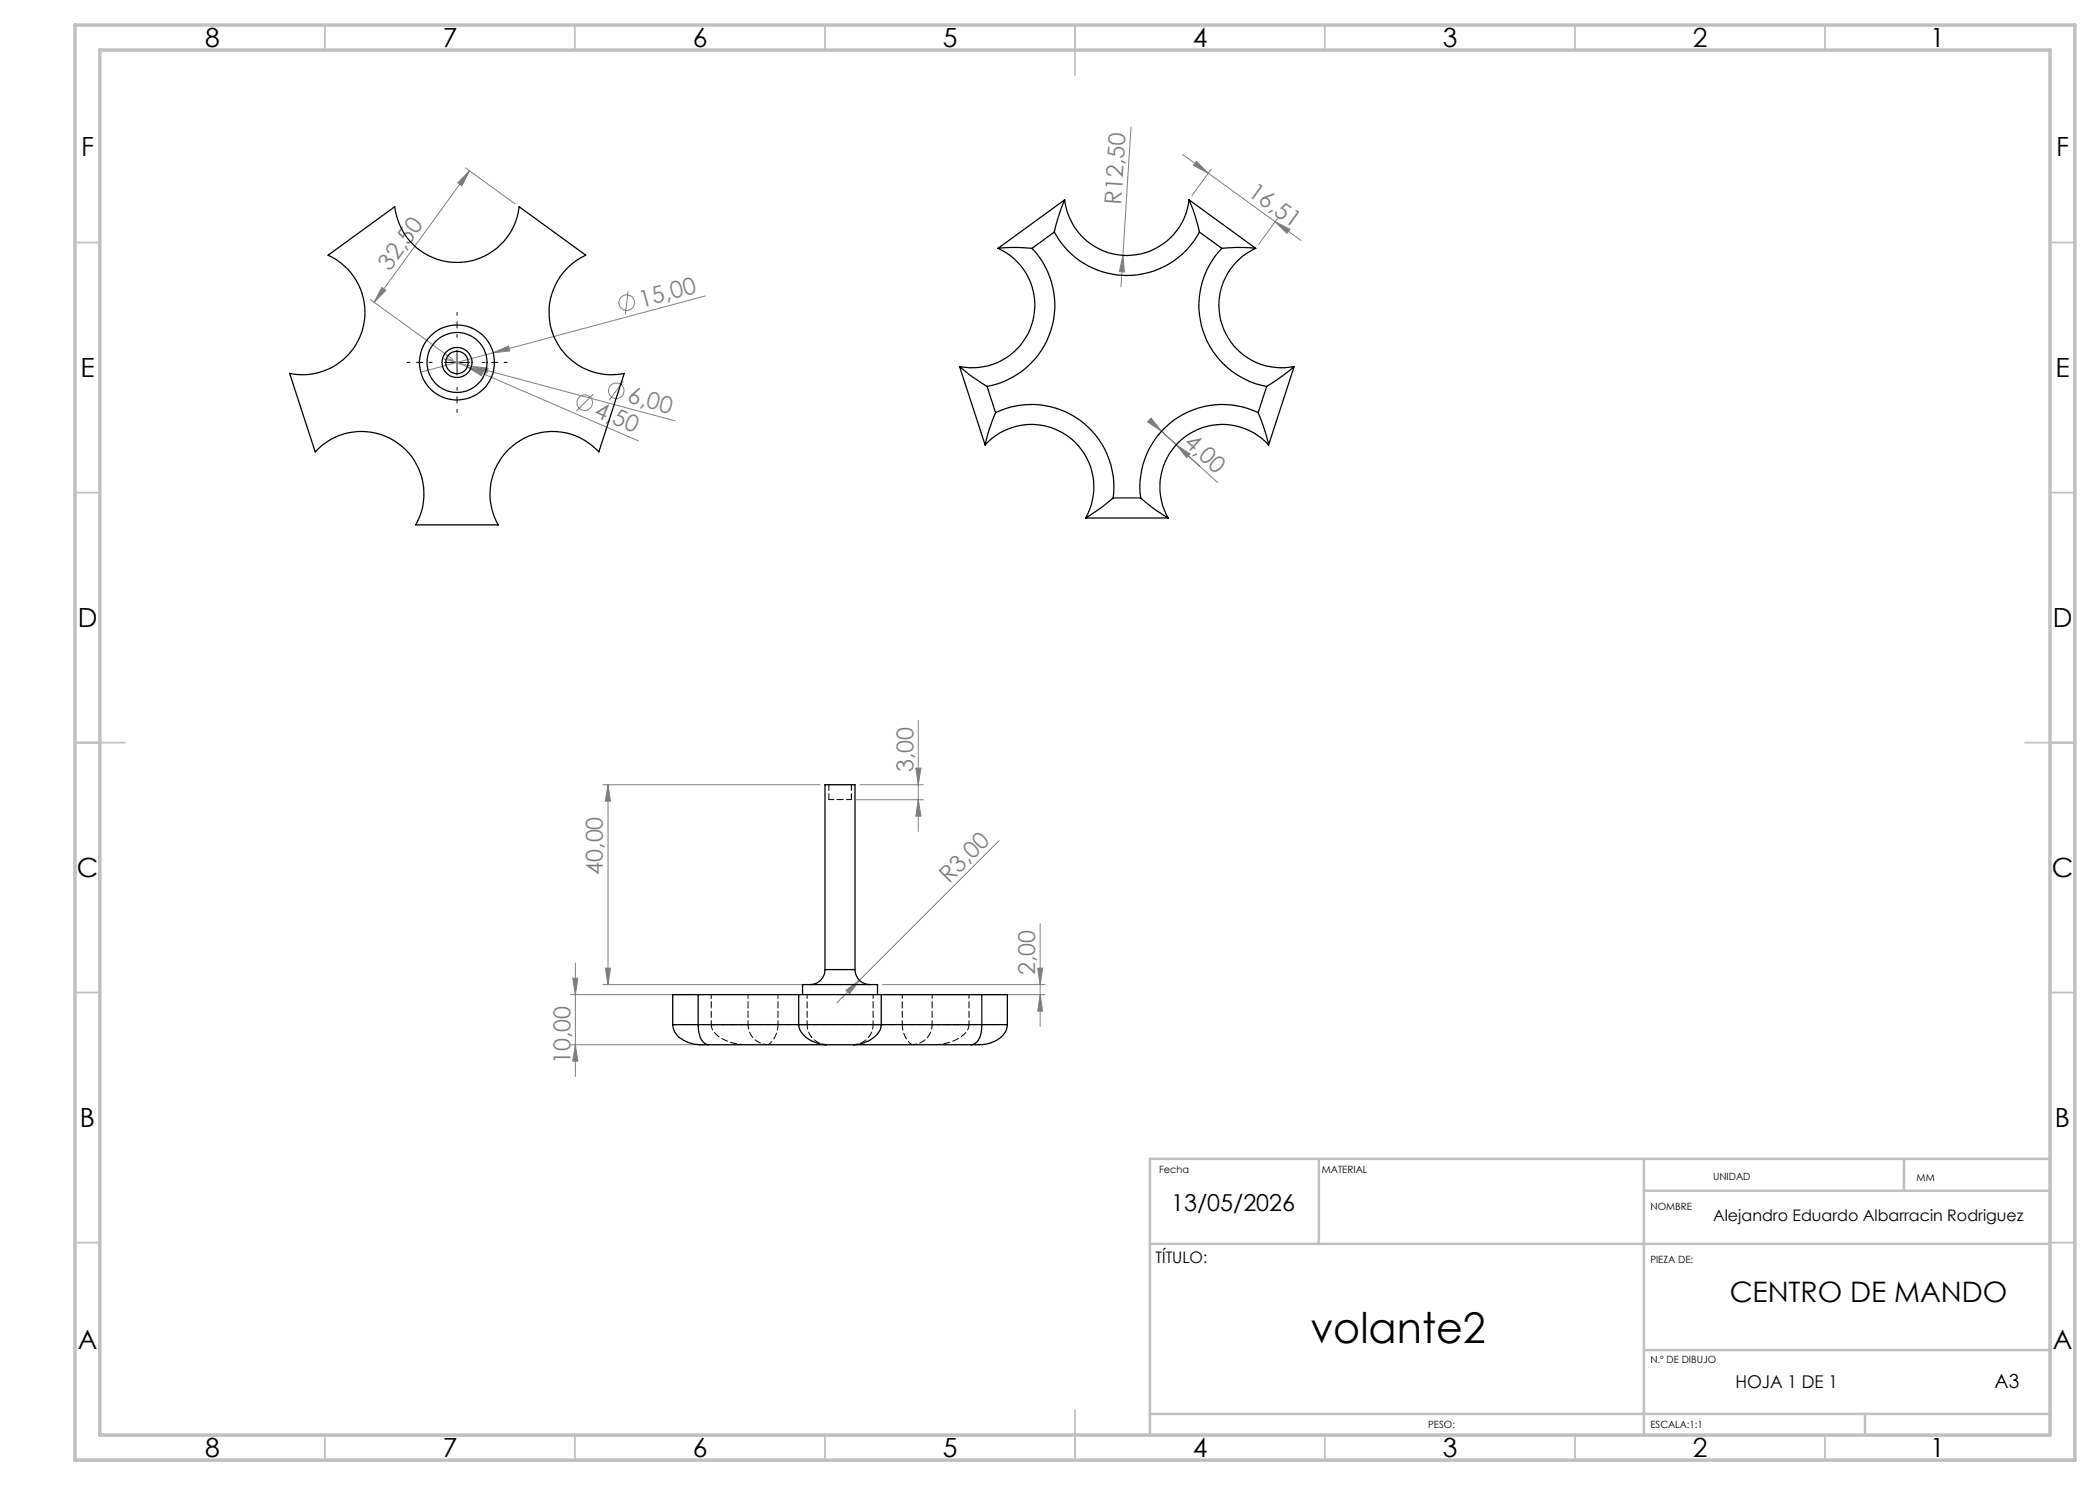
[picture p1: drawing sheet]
<svg xmlns="http://www.w3.org/2000/svg" width="420mm" height="297mm" viewBox="0 0 420 297" stroke-linecap="round" stroke-linejoin="round" font-family="sans-serif">
<g fill="none" stroke="#808080" stroke-width=".2">
<path d="M93.1 33.6l9.9 7.2M93.9 34.1l-19.1 26.4M93.9 34.1l-1.5 3-.8-.6zM226.2 25.4l-2 32M236.5 30.9l5.2 3.7M239.3 32.3l2.4 2.3-3-1.5zM241.7 34.6l18.5 13.5M242.3 33.8l-3.9 5.4M74 59.9l16.6 12M76.3 57.5l.9 .6-2.4 2.4zM125.6 58.2l-.5 4.7M141 59.2l-56.9 15.2"/>
<path d="M224.6 51.1l.3 3.3-1-.1zM255 44.3l3 1.6-.6 .8zM255.6 43.5l-3.9 5.4M88.5 71.7l5.8 1.6M89.3 71.6l4.2 1.8M93.5 73.4l3.2 .8-.4 1zM93.5 73.4l34.2 14.8M94.3 73.3l3.3 .3-.2 1zM94.3 73.3l40.7 10.9M98.6 70.6l3.1-1.4 .3 1zM118.6 78.8l-3.3 3.4M124.7 76.2l-2.9 3.9"/>
<path d="M230.2 83.6l2.1 2.7-2.8-1.9zM231.6 87h.1M232.3 86.3l11.2 10.2M234.6 89.7h.1M235.3 89l2.7 1.8-.7 .7zM120.6 156.9h43.4M121.6 156.9l.5 3.3h-1zM121.6 156.9v40M171.2 159.9h13.5M172 156.9h12.7M183.2 153.6h1l-.5 3.3zM183.7 159.9l.5 3.3h-1z"/>
<path d="M183.7 144.1v22.2M199.8 168.1l-27.9 28M114.1 198.9h24.5M114.5 195.6h1.1l-.5 3.3zM115.1 192.6v22.7M120.6 196.9h40.4M121.1 193.6h1l-.5 3.3zM169.2 198l2.7-1.9-2 2.7zM171.9 196.1l-4.5 4.5M176.5 196.9h32.5M177.3 198.9h31.7M207.5 193.6h1l-.5 3.3z"/>
<path d="M208 198.9l.5 3.3h-1zM208 184.7v20.6M114.1 208.9h26.7M115.1 208.9l.5 3.3h-1.1z"/>
<circle cx="123.2" cy="78.2" r="1.56"/>
<circle cx="125.4" cy="60.5" r="1.57"/>
<circle cx="116.9" cy="80.5" r="1.54"/>
</g>
<path d="M86.4 72.5h-5M91.4 67.5v-5M91.4 77.5v5M96.4 72.5h5" fill="none" stroke="#000" stroke-width=".2" stroke-dasharray="15.2 1.3 1.3 1.3" stroke-dashoffset="14.6"/>
<path d="M88.9 72.5h5M91.4 70v5" fill="none" stroke="#000" stroke-width=".2"/>
<g fill="none" stroke="#c0c0c0" stroke-width=".35">
<path d="M65 5v5M115 5v5M165 5v5M215 5v10M265 5v5M315 5v5M365 5v5M15 48.5h5M410 48.5h5M15 98.5h5M410 98.5h5M15 148.5h10"/>
<path d="M405 148.5h10M15 198.5h5M410 198.5h5M15 248.5h5M410 248.5h5M65 287v5M115 287v5M165 287v5M215 282v10M265 287v5M315 287v5M365 287v5"/>
</g>
<path d="M263.8 231.8v17M328.8 231.8v55.2M328.8 238.2h81.2M380.8 231.8v6.4M410 231.8h-180v55.2M230 248.8h180M328.8 270h81.2M230 282.8h180M373 282.8v4.2" fill="none" stroke="#c0c0c0" stroke-width=".5"/>
<path d="M15 5h400v287h-400zM20 10h390v277h-390z" fill="none" stroke="#c0c0c0" stroke-width=".7"/>
<g fill="#808080">
<path d="M98.6 70.6l3.1-1.4 .3 1z"/>
<path d="M169.2 198l2.7-1.9-2 2.7z"/>
<path d="M224.6 51.1l.3 3.3-1-.1z"/>
<path d="M93.5 73.4l3.2 .8-.4 1z"/>
<path d="M94.3 73.3l3.3 .3-.2 1z"/>
<path d="M230.2 83.6l2.1 2.7-2.8-1.9zM235.3 89l2.7 1.8-.7 .7z"/>
<path d="M93.9 34.1l-1.5 3-.8-.6zM76.3 57.5l.9 .6-2.4 2.4z"/>
<path d="M183.2 153.6h1l-.5 3.3zM183.7 159.9l.5 3.3h-1zM121.6 156.9l.5 3.3h-1zM121.1 193.6h1l-.5 3.3zM207.5 193.6h1l-.5 3.3zM208 198.9l.5 3.3h-1z"/>
<path d="M114.5 195.6h1.1l-.5 3.3zM115.1 208.9l.5 3.3h-1.1z"/>
<path d="M239.3 32.3l2.4 2.3-3-1.5zM255 44.3l3 1.6-.6 .8z"/>
</g>
<g fill="none" stroke="#000" stroke-width=".25">
<path d="M212.9 40v.1a31.5 31.5 0 0 0-2 6.3M212.9 40a12.5 12.5 0 0 0 12.5 11.1 12.5 12.5 0 0 0 12.4-11.1M212.9 40l-13.3 9.7M237.8 40v.1a31.5 31.5 0 0 1 2.1 6.3M237.8 40l13.3 9.7M65.6 51l13.4-9.7a12.5 12.5 0 0 0 12.4 11.2 12.5 12.5 0 0 0 12.4-11.2l13.4 9.7a12.5 12.5 0 0 0-6.8 15.3 12.5 12.5 0 0 0 14.4 8.4l-5 15.7a12.5 12.5 0 0 0-16.6-1.7 12.5 12.5 0 0 0-3.5 16.3h-16.6a12.5 12.5 0 0 0-3.5-16.3 12.5 12.5 0 0 0-16.6 1.7l-5.1-15.7a12.5 12.5 0 0 0 14.5-8.4 12.5 12.5 0 0 0-6.8-15.3zM199.6 49.7l.1-.1a35.7 35.7 0 0 1 6.7 .1M199.6 49.7a12.5 12.5 0 0 1 6.7 15.2 12.5 12.5 0 0 1-14.4 8.4M206.4 49.7a16.5 16.5 0 0 1-9 27.6M210.9 46.4a16.5 16.5 0 0 0 29 0M210.9 46.4l-4.5 3.3M239.9 46.4l4.5 3.3"/>
<path d="M244.4 49.7a30.6 30.6 0 0 1 6.7 0M244.4 49.7a16.5 16.5 0 0 0 8.9 27.6M251.1 49.7a12.5 12.5 0 0 0-6.7 15.2 12.5 12.5 0 0 0 14.4 8.4M191.9 73.3l.1 .1a32.5 32.5 0 0 0 5.4 3.9M191.9 73.3l5.1 15.7M197.4 77.3l1.7 5.2M253.3 77.3l-1.7 5.2M258.8 73.3l-.1 .1a32.5 32.5 0 0 1-5.4 3.9M258.8 73.3l-5.1 15.7M197 89a12.5 12.5 0 0 1 16.6-1.7 12.5 12.5 0 0 1 3.5 16.3M199.1 82.5a31.9 31.9 0 0 0-2.1 6.5M199.1 82.5a16.5 16.5 0 0 1 23.5 17.1"/>
<path d="M222.6 99.6l-2.1 1.7-3.4 2.3M222.6 99.6h5.5M228.1 99.6a38.8 38.8 0 0 0 5.5 4M251.6 82.5l1.4 3.8 .7 2.7M251.6 82.5a16.5 16.5 0 0 0-23.5 17.1M253.7 89a12.5 12.5 0 0 0-16.6-1.7 12.5 12.5 0 0 0-3.5 16.3M217.1 103.6h16.5M139.6 198.9h20.1M139.6 198.9v6M139.6 198.9h-5.1v6M159.7 198.9v6M159.7 198.9h16.5"/>
<path d="M160.5 198.9v-2h15v2M165 193.9a2.95 2.95 0 0 1-3 3M165 193.9v-37h6v37M165 193.9h6M171 193.9a2.95 2.95 0 0 0 3 3M176.2 198.9h20.2M176.2 198.9v6M196.4 198.9h5.1v6M196.4 198.9v6M134.5 204.9a3.6 3.6 0 0 0 2.2 3.2 8.2 8.2 0 0 0 5 .8M134.5 204.9h5.1M139.6 204.9a5 5 0 0 0 1.4 3.8l.7 .2"/>
<path d="M139.6 204.9h20.1M141.7 208.9h23.5M159.7 204.9a4.8 4.8 0 0 0 4 3.8l1.5 .2M159.7 204.9h16.5M165.2 208.9h5.5M170.7 208.9h23.6M176.2 204.9a4.7 4.7 0 0 1-3.8 3.8l-1.7 .2M176.2 204.9h20.2M196.4 204.9l-.1 1.2a3.1 3.1 0 0 1-1.8 2.8h-.2M196.4 204.9h5.1M201.5 204.9a4.4 4.4 0 0 1-3.8 3.8l-1.1 .2h-2.3"/>
<circle cx="91.4" cy="72.5" r="7.5"/>
<circle cx="91.4" cy="72.5" r="3"/>
<circle cx="91.4" cy="72.5" r="6"/>
<circle cx="91.4" cy="72.5" r="2.26"/>
</g>
<path d="M142.2 204.9h7.4h-15M159.8 204.9h1.6h-1.6M176.3 204.9h-1.7h1.7M201.5 204.9h-15.1h7.4" fill="none" stroke="#000" stroke-width=".2" stroke-dasharray="1.3 .6" stroke-dashoffset="-.1"/>
<path d="M142.2 204.9a3.9 3.9 0 0 0 2.8 3.2l1.9 .6 2.1 .2M155.6 204.9a4.9 4.9 0 0 1-1.9 4h-.2M182.5 208.9a4 4 0 0 1-2-3.6l-.1-.4M187 208.9a8.1 8.1 0 0 0 6.5-2.8l.3-1.2" fill="none" stroke="#000" stroke-width=".2" stroke-dasharray="1.3 .6" stroke-dashoffset=".2"/>
<path d="M171 193.9h-6M174.6 198.9v6M186.4 198.9v6M142.2 204.9v-6M149.6 204.9v-6M155.6 204.9v-6M161.4 204.9v-6M180.4 204.9v-6M193.8 204.9v-6" fill="none" stroke="#000" stroke-width=".2" stroke-dasharray="1.3 .6" stroke-dashoffset=".5"/>
<path d="M170.3 159.9h-4.5" fill="none" stroke="#000" stroke-width=".2" stroke-dasharray="1.3 .6" stroke-dashoffset=".3"/>
<path d="M155.6 204.9h-13.4M180.4 204.9h-24.8M193.8 204.9h-13.4" fill="none" stroke="#000" stroke-width=".2" stroke-dasharray="1.3 .6" stroke-dashoffset=".6"/>
<path d="M153.6 208.9a4 4 0 0 1-4-4M165.4 208.9a4 4 0 0 1-4-4M174.6 204.9a4 4 0 0 1-4 4M186.4 204.9a4 4 0 0 1-4 4" fill="none" stroke="#000" stroke-width=".2" stroke-dasharray="1.3 .6" stroke-dashoffset=".4"/>
<path d="M165.8 156.9v3M170.3 159.9v-3" fill="none" stroke="#000" stroke-width=".2" stroke-dasharray="1.3 .6" stroke-dashoffset=".1"/>
<text font-size="8.5" x="262.1" y="268.7">volante2</text>
<text font-size="5.6" x="345.9" y="260.4">CENTRO DE MANDO</text>
<g font-size="5.3">
<text x="41" y="9.5">8</text>
<text x="88.5" y="9.5">7</text>
<text x="138.5" y="9.5">6</text>
<text x="188.5" y="9.5">5</text>
<text x="238.5" y="9.5">4</text>
<text x="288.5" y="9.5">3</text>
<text x="338.5" y="9.5">2</text>
<text x="386" y="9.5">1</text>
<text x="16.2" y="31.2">F</text>
<text x="411.2" y="31.2">F</text>
<text x="16.1" y="75.5">E</text>
<text x="411.1" y="75.5">E</text>
<text x="15.5" y="125.5">D</text>
<text x="410.5" y="125.5">D</text>
<text x="15.4" y="175.5">C</text>
<text x="410.4" y="175.5">C</text>
<text x="16" y="225.5">B</text>
<text x="411" y="225.5">B</text>
<text x="15.5" y="269.7">A</text>
<text x="410.5" y="269.7">A</text>
<text x="41" y="291.5">8</text>
<text x="88.5" y="291.5">7</text>
<text x="138.5" y="291.5">6</text>
<text x="188.5" y="291.5">5</text>
<text x="238.5" y="291.5">4</text>
<text x="288.5" y="291.5">3</text>
<text x="338.5" y="291.5">2</text>
<text x="386" y="291.5">1</text>
</g>
<g font-size="4.7" fill="#808080">
<text x="224.2" y="41" transform="rotate(-86 224.2 41)">R12,50</text>
<text x="249.4" y="38.9" transform="rotate(36 249.4 38.9)">16,51</text>
<text x="78" y="54.4" transform="rotate(-54 78 54.4)">32,50</text>
<text x="128.3" y="61.5" transform="rotate(-15 128.3 61.5)">15,00</text>
<text x="118.6" y="83.1" transform="rotate(23 118.6 83.1)">4,50</text>
<text x="125.3" y="80.5" transform="rotate(15 125.3 80.5)">6,00</text>
<text x="236.6" y="88.8" transform="rotate(42 236.6 88.8)">4,00</text>
<text x="182.7" y="154.4" transform="rotate(-90 182.7 154.4)">3,00</text>
<text x="120.6" y="175" transform="rotate(-90 120.6 175)">40,00</text>
<text x="189.8" y="176.7" transform="rotate(-45 189.8 176.7)">R3,00</text>
<text x="207" y="195.1" transform="rotate(-90 207 195.1)">2,00</text>
<text x="114.1" y="212.8" transform="rotate(-90 114.1 212.8)">10,00</text>
</g>
<text font-size="4.7" x="234.3" y="242.1">13/05/2026</text>
<text font-size="3.9" x="398.9" y="277.7">A3</text>
<text font-size="3.5" x="347.1" y="277.7">HOJA 1 DE 1</text>
<g font-size="3.2">
<text x="342.6" y="244.3">Alejandro Eduardo Albarracin Rodriguez</text>
<text x="231.1" y="252.5">TÍTULO:</text>
</g>
<g font-size="2">
<text x="231.8" y="234.6">Fecha</text>
<text x="264.4" y="234.6">MATERIAL</text>
<text x="342.6" y="236">UNIDAD</text>
<text x="383.3" y="236.2">MM</text>
<text x="330.1" y="242.1">NOMBRE</text>
<text x="330.1" y="252.5">PIEZA DE:</text>
<text x="330.1" y="272.5">N.º DE DIBUJO</text>
<text x="285.6" y="285.5">PESO:</text>
<text x="330.1" y="285.6">ESCALA:1:1</text>
</g>
</svg>
